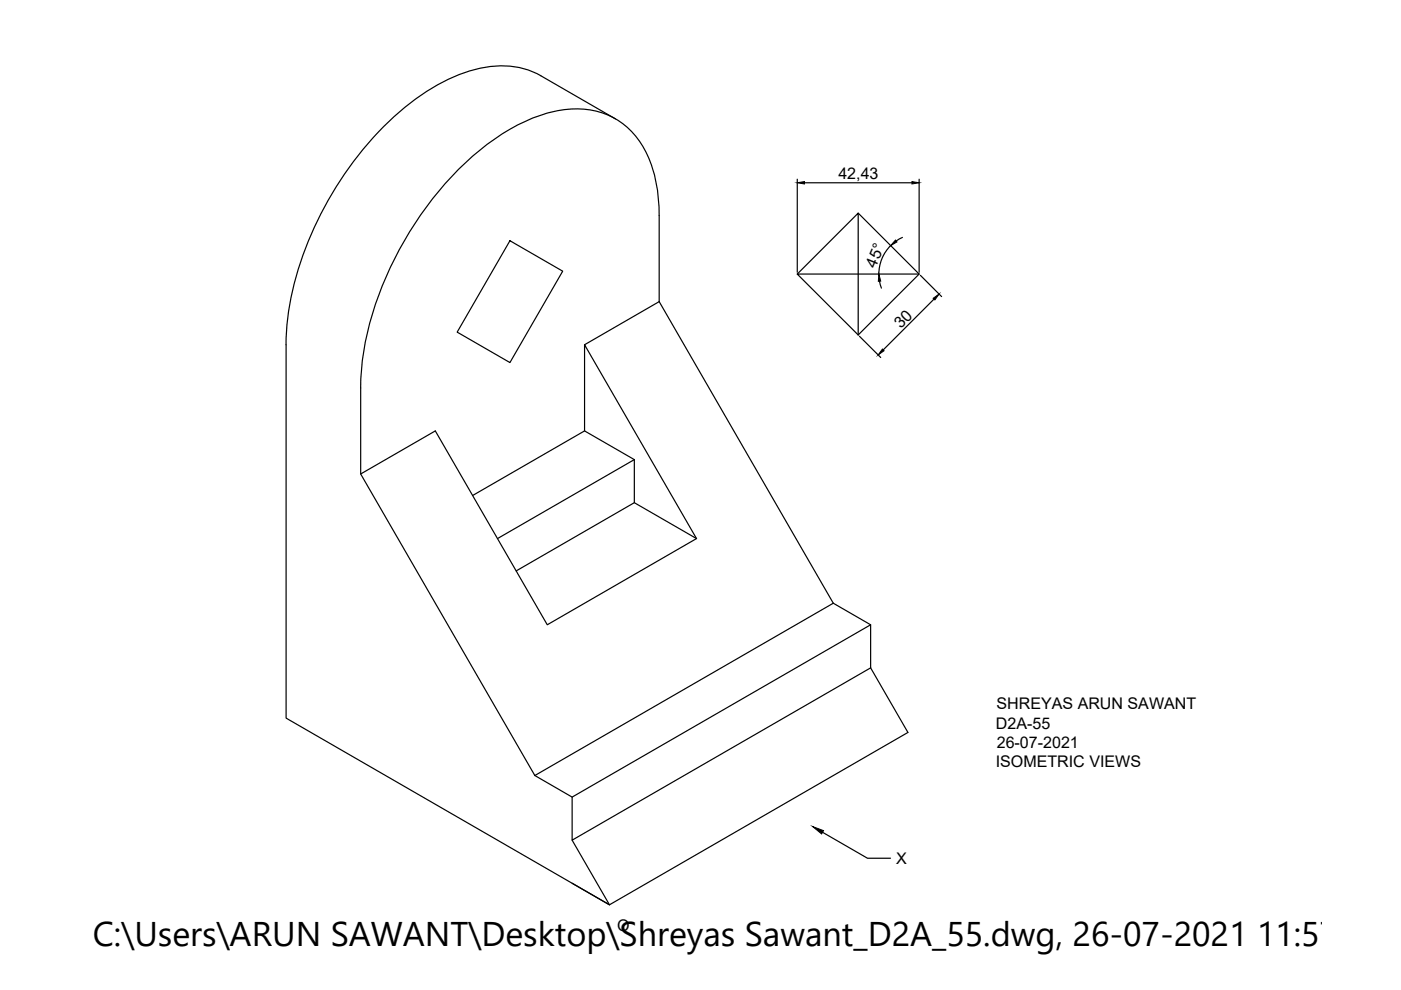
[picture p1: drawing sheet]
<svg xmlns="http://www.w3.org/2000/svg" width="297mm" height="210mm" viewBox="0 0 297 210" stroke-linecap="round" stroke-linejoin="round" font-family="sans-serif">
<!-- layer: 0 -->
<g fill="none" stroke="#000" stroke-width=".25">
<path d="M114.7 16.1a19.3 19.3 0 0 0-16.2-.7 51.1 51.1 0 0 0-21.4 16.2 71.8 71.8 0 0 0-16.3 37.4l-.1 4.1v79.2l68.5 39.5 63.3-36.5-7.9-13.7M114.7 16.1l15.8 9.1M169 38v19.7M170.6 38.8h22.8M194.9 38v19.7M108.1 51l11.2 6.5-11.2 19.4-11.2-6.5zM169 58.1l13-12.9v25.8M182 45.2l12.9 12.9-12.9 12.9M186.5 59.6l.4 1.5M188.8 52.1a8.5 8.5 0 0 0-2.5 6M191.3 50.3l-1.3 .8M194.9 58.1h-25.9l13 12.9"/>
<path d="M195.1 58.4l4.5 4.5M139.8 64v-18.3a26.6 26.6 0 0 0-4.7-16.5 16.2 16.2 0 0 0-16.2-5.8 37.6 37.6 0 0 0-17.2 8.4 73.3 73.3 0 0 0-24.6 42.7l-.6 5.2v2.5v18.3l36.9 63.9M139.8 64l36.9 63.9M139.8 64l-15.9 9.1M182.2 71.3l4.5 4.5M198 63.4l-10.7 10.8M123.9 91.4l10.6 6M134.5 97.4v9.2l13.2 7.6M134.5 97.4l-29 16.8M76.5 100.5l15.8-9.1 23.7 41.1 31.7-18.3M100.2 105.1l23.7-13.7v-18.3l23.8 41.1M134.5 106.6l-25.1 14.4"/>
<path d="M176.7 127.9l7.9 4.6v9.1M176.7 127.9l-63.3 36.5M184.6 132.5l-63.3 36.5v9.1l63.3-36.5M113.4 164.4l7.9 4.6M121.3 178.1l7.9 13.7-7.9-4.5M174.4 176.5l9.5 5.5h4.9"/>
</g>
<path d="M169 38.8l1.6-.3v.5zM193.4 38.5l1.5 .3-1.5 .2zM186.3 58.1l.4 1.5h-.5zM189.9 50.9l.3 .4-1.4 .8zM187.1 74l.3 .4-1.2 .9zM197.9 63.2l1.2-.9-.9 1.3zM172.3 175.2l2.3 .9-.4 .7z" fill="#000" stroke="#000" stroke-width=".21"/>
<text font-size="7.3" x="19.7" y="200.6">C:\Users\ARUN SAWANT\Desktop\Shreyas Sawant_D2A_55.dwg, 26-07-2021 11:57:35, A</text>
<g font-size="3.4">
<text x="177.8" y="37.9">42,43</text>
<text x="185.6" y="57" transform="rotate(-68 185.6 57)">45°</text>
<text x="191" y="69.8" transform="rotate(-45 191 69.8)">30</text>
<text x="211.2" y="154.5">D2A-55</text>
<text x="211.3" y="150.4">SHREYAS ARUN SAWANT</text>
<text x="211.3" y="158.5">26-07-2021</text>
<text x="211.1" y="162.7">ISOMETRIC VIEWS</text>
<text x="190" y="183.2">X</text>
<text x="130.8" y="197.4">O</text>
</g>
</svg>
